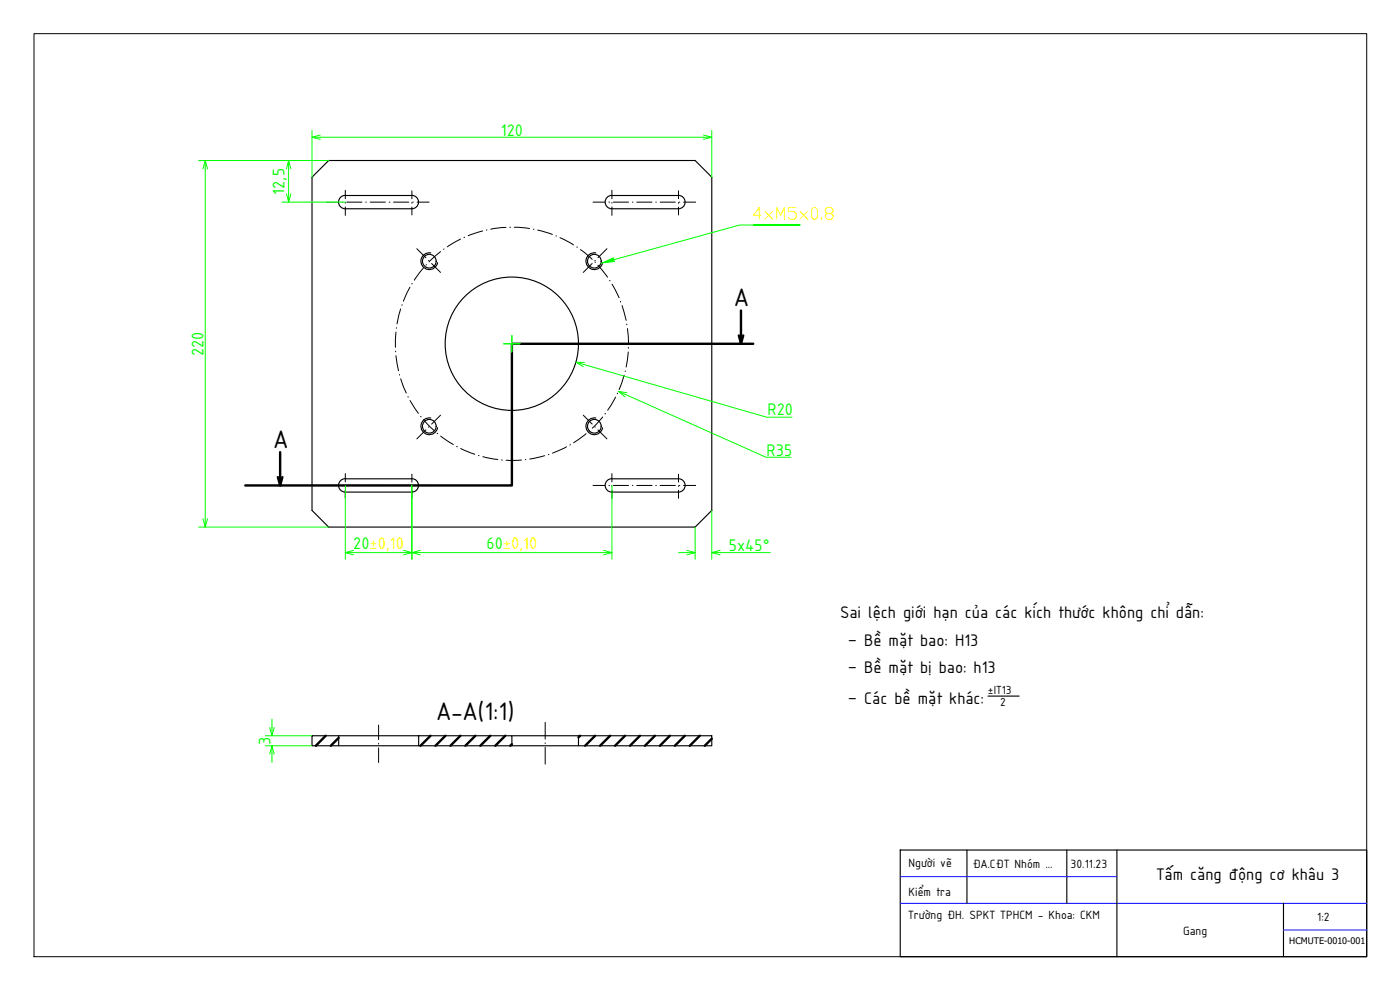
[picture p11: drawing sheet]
<svg xmlns="http://www.w3.org/2000/svg" width="420mm" height="297mm" viewBox="0 0 420 297" stroke-linecap="round" stroke-linejoin="round" font-family="sans-serif">
<!-- layer: NetDam -->
<g fill="none" stroke="#000" stroke-width=".34">
<path d="M93.6 53.2l5-5h110l5 5v99.9l-5 5h-110l-5-5zM103.6 58.6a2.01 2.01 0 0 0-2 2 2.01 2.01 0 0 0 2 2h20M103.6 58.7h20M123.6 58.6a2.01 2.01 0 0 1 2 2 2.01 2.01 0 0 1-2 2M183.6 58.6a2.01 2.01 0 0 0-2 2 2.01 2.01 0 0 0 2 2M183.6 58.7h20M203.6 58.6a2.01 2.01 0 0 1 2 2 2.01 2.01 0 0 1-2 2h-20M129.3 75.9a2.52 2.52 0 0 0-2.9 2 2.52 2.52 0 0 0 2 2.9 2.52 2.52 0 0 0 2.9-2M178.8 75.9a2.52 2.52 0 0 0-2.9 2 2.52 2.52 0 0 0 2 2.9 2.52 2.52 0 0 0 3-2M129.3 125.4a2.52 2.52 0 0 0-2.9 2.1 2.52 2.52 0 0 0 2 2.9 2.52 2.52 0 0 0 2.9-2.1M178.8 125.4a2.52 2.52 0 0 0-2.9 2.1 2.52 2.52 0 0 0 2 2.9 2.52 2.52 0 0 0 3-2.1M103.6 143.6a2.01 2.01 0 0 0-2 2 2.01 2.01 0 0 0 2 2h20"/>
<path d="M103.6 143.7h20M123.6 143.6a2.01 2.01 0 0 1 2 2 2.01 2.01 0 0 1-2 2M183.6 143.6a2.01 2.01 0 0 0-2 2 2.01 2.01 0 0 0 2 2M183.6 143.7h20M203.6 143.6a2.01 2.01 0 0 1 2 2 2.01 2.01 0 0 1-2 2h-20M296.5 208.9h9.4M93.6 220.8h8v3h-8zM101.6 223.8h24M101.6 220.8h24M125.6 220.8h28v3h-28zM153.6 223.8h20M153.6 220.8h20"/>
<path d="M173.6 220.8h40v3h-40zM270.2 255h140v32h-140zM290.2 255v16M320.2 255v16M335.2 255v32M385.2 271v16"/>
<circle cx="128.8" cy="78.4" r="2.05"/>
<circle cx="178.4" cy="78.4" r="2.05"/>
<circle cx="153.6" cy="103.1" r="20"/>
<circle cx="128.8" cy="127.9" r="2.05"/>
<circle cx="178.4" cy="127.9" r="2.05"/>
</g>
<!-- layer: NetMatCat -->
<g fill="none" stroke="#000" stroke-width=".72">
<path d="M226.1 103.2h-72.5v42.5h-80M97.7 220.8l-2.9 3M101.6 221.4l-2.3 2.4M129.2 220.8l-3 3M133.7 220.8l-3 3M138.2 220.8l-3 3M142.7 220.8l-3 3M147.2 220.8l-3.1 3M151.6 220.8l-3 3M153.6 223.3l-.5 .5M174.1 220.8l-.5 .4M178.6 220.8l-3 3"/>
<path d="M183.1 220.8l-3 3M187.6 220.8l-3 3M192.1 220.8l-3 3M196.6 220.8l-3.1 3M201 220.8l-3 3M205.5 220.8l-3 3M210 220.8l-3 3M213.6 221.6l-2.1 2.2"/>
</g>
<!-- layer: NetDam -->
<path d="M10.2 10.1h400v276.9h-400z" fill="none" stroke="#000" stroke-width=".3"/>
<!-- layer: Netmanh -->
<path d="M270.2 271h140M270.2 263h65M385.2 279h25" fill="none" stroke="#00f" stroke-width=".3"/>
<!-- layer: DuongTam -->
<g fill="none" stroke="#000" stroke-width=".3">
<path d="M103.6 57.1v2.5M123.6 57.3v2.3M183.6 57.1v2.5M203.6 57.3v2.3M98 60.6h3.6M102.7 60.6h.2M103.6 60.8v.1M103.6 62.1v2.5M104.1 60.6h4.5M109.8 60.6h.1M111.1 60.6h4.6M116.8 60.6h.2"/>
<path d="M118.1 60.6h4.6M123.6 60.8v.2M123.6 62.1v2.4M123.8 60.6h.2M125.1 74.6l2.7 2.7M125.2 60.6h3.6M128 79.4l-.2 .1M128.6 78.1l.1 .2M129.5 79.1l2.7 2.6M132.2 75.5l-3.4 3.1M133.3 74.7l-.2 .1M138.2 71.7l-4 2.4"/>
<path d="M139.4 71.2l-.2 .1M144.9 69.3l-4.4 1.4M146.1 69h-.1M151.8 68.2l-4.5 .6M153 68.2h.2M154.3 68.2l4.6 .4M160.1 68.8h.1M161.4 69l4.4 1.3M166.8 70.8h.2M168.1 71.3l4 2.2M173.1 74.1l.2 .1M174.2 74.9l3.5 2.9"/>
<path d="M177.7 79.1l-2.7 2.6M178 60.6h3.6M178.6 78.6l.1 .1M178.6 78.1l-.1 .2M179.5 79.6l2.8 3.6M182.2 74.6l-2.7 2.7M182.8 60.6h.1M183.6 60.8v.1M183.6 62.1v2.5M184.1 60.6h4.5M189.8 60.6h.1M191.1 60.6h4.6"/>
<path d="M196.8 60.6h.2M198.1 60.6h4.6M203.6 60.8v.2M203.6 62.1v2.4M203.8 60.6h.2M205.1 60.6h3.7M118.8 99.6l-.1 4.6M119 98.3v.2M120.2 92.7l-1 4.5M120.7 91.4l-.1 .2M123 86.2l-1.9 4.2M123.7 85l-.1 .2"/>
<path d="M127.1 80.4l-2.8 3.7M183 84.1l.1 .2M183.7 85.2l2.1 4.2M186.2 90.4l.1 .2M186.7 91.7l1.2 4.4M188.1 97.2v.2M188.3 98.6l.3 4.6M118.7 105.4v.2M118.8 106.7l.8 4.5M119.9 112.4v.2M120.3 113.7l1.6 4.2M122.4 119l.1 .2"/>
<path d="M184.7 119.2l-2.3 3.9M185.3 118v.1M187.3 112.6l-1.5 4.3M187.7 111.3l-.1 .1M188.6 105.6l-.7 4.5M188.6 104.3v.2M123.1 120.2l2.5 3.8M126.2 124.9l.2 .2M127.1 126l3.2 3.2M127.8 129l-2.7 2.7M128.7 128l-.1 .2M131.2 130l.2 .1"/>
<path d="M132.2 124.6l-2.7 2.6M132.2 130.8l3.9 2.6M137 134l.2 .1M138.3 134.6l4.2 1.7M143.6 136.7h.2M144.9 137l4.5 .9M150.5 138h.2M156.5 138l-4.6 .1M157.6 137.9h.2M163.4 136.7l-4.4 1M164.7 136.3l-.2 .1M170 134.1l-4.2 1.9"/>
<path d="M171.2 133.4l-.2 .1M175 124.6l2.7 2.6M175.9 130.1l-3.7 2.7M176.9 129.3l-.1 .1M178.5 128l.1 .2M179.5 129l2.7 2.7M180.9 125.1l-3.1 3.4M181.7 124l-.1 .2M98 145.7h3.6M102.7 145.7h.2M103.6 142.1v2.5M103.6 145.7v.3"/>
<path d="M103.6 147.1v2.5M104.1 145.7h4.5M109.8 145.7h.1M111.1 145.7h4.6M116.8 145.7h.2M118.1 145.7h4.6M123.6 142.3v2.3M123.6 145.8v.2M123.6 147.1v2.4M123.8 145.7h.2M125.2 145.7h3.6M178 145.7h3.6"/>
<path d="M182.8 145.7h.1M183.6 142.1v2.5M183.6 145.7v.3M183.6 147.1v2.5M184.1 145.7h4.5M189.8 145.7h.1M191.1 145.7h4.6M196.8 145.7h.2M198.1 145.7h4.6M203.6 142.3v2.3M203.6 145.8v.2M203.6 147.1v2.4"/>
<path d="M203.8 145.7h.2M205.1 145.7h3.7M113.6 217.5v4.4M163.6 216.7v5.1M113.6 223v.3M113.6 224.4v4.4M163.6 222.9v.2M163.6 224.2v5.1"/>
</g>
<!-- layer: 0 -->
<path d="M222.4 93.2v10M221.7 100.7l.7 2.5 .7-2.5M84.1 135.7v10M83.4 143.2l.7 2.5 .7-2.5" fill="none" stroke="#000" stroke-width=".72"/>
<!-- layer: AM_5 -->
<g fill="none" stroke="#0f0" stroke-width=".3">
<path d="M93.6 39.1v14.1M213.6 39.1v14.1M59.6 48.2h39M61.6 50.7v104.9M86.6 50.7v7.5M96.1 41.2h115M84.6 60.6h19M226.1 67.5h14h-18.1l-37.8 10.4M151.1 103.2h5M153.6 100.7v4.9M175.3 109.4l54.7 15.8h7.7M187.9 118.4l42 18.8h7.5"/>
<path d="M59.6 158.1h39M103.6 145.7v22.1M123.6 145.7v22.1M183.6 145.7v22.1M208.6 158.1v9.7M213.6 153.1v14.7M106.1 165.8h15M126.1 165.8h55M203.6 165.8h2.5M216.1 165.8h15.1M81.6 215.8v2.5M79.6 220.8h14"/>
<path d="M79.6 223.8h14M81.6 226.3v2.5"/>
</g>
<!-- layer: 0 -->
<g fill="none" stroke="#0f0" stroke-width=".3">
<path d="M60.9 50.7l.7-2.5 .7 2.5M61.6 48.2v2.5M86 50.7l.6-2.5 .7 2.5M86 58.2l.6 2.4 .7-2.4M86.6 48.2v2.5M86.6 58.2v2.4M93.6 41.2h2.5M96.1 40.5l-2.5 .7 2.5 .6M211.1 40.5l2.5 .7-2.5 .6M211.1 41.2h2.5M172.8 108.7l2.5 .7M175.4 108.7h-2.6l2.2 1.3"/>
<path d="M185.6 117.4l2.3 1M188.1 117.8l-2.5-.4 2 1.7M60.9 155.6l.7 2.5 .7-2.5M61.6 155.6v2.5M103.6 165.8h2.5M106.1 165.1l-2.5 .7 2.5 .7M121.1 165.1l2.5 .7-2.5 .7M121.1 165.8h5M126.1 165.1l-2.5 .7 2.5 .7M181.1 165.1l2.5 .7-2.5 .7M181.1 165.8h2.5M206.1 165.1l2.5 .7-2.5 .7"/>
<path d="M206.1 165.8h2.5M213.6 165.8h2.5M216.1 165.1l-2.5 .7 2.5 .7M80.9 218.3l.7 2.5 .7-2.5M81.6 218.3v2.5M80.9 226.3l.7-2.5 .7 2.5M81.6 223.8v2.5"/>
</g>
<!-- layer: AM_5 -->
<path d="M180.8 78.9l3.3-1.5 .3 1.1z" fill="#0f0" stroke="#0f0" stroke-width=".3"/>
<path d="M228.4 64.6h-2.3l1.7-2.3v3.5M229.6 63.4l2.3 2.4M231.9 63.4l-2.3 2.4M233.1 65.8v-3.5l1.2 2.3 1.1-2.3v3.5M238.9 62.3h-2.3v1.1h1.7l.6 .6v1.2l-.6 .6h-1.1l-.6-.6M240.1 63.4l2.3 2.4M242.4 63.4l-2.3 2.4M243.6 62.9l.6-.6h.6l.5 .6v2.3l-.5 .6h-.6l-.6-.6zM246.5 65.2v.6M248.2 64l-.5-.6v-.5l.5-.6h1.2l.6 .6v.5l-.6 .6h-1.2l-.5 .6v.6l.5 .6h1.2l.6-.6v-.6l-.6-.6" fill="none" stroke="#ff0" stroke-width=".3"/>
<g font-size="8.2">
<text x="220.5" y="91.9" transform="rotate(1 220.5 91.9)">A</text>
<text x="82.2" y="134.4" transform="rotate(1 82.2 134.4)">A</text>
<text x="131.1" y="216.1">A-A(1:1)</text>
</g>
<g font-size="5.4" fill="#0f0">
<text x="150.3" y="40.7">120</text>
<text x="85.4" y="58.4" transform="rotate(-90 85.4 58.4)">12,5</text>
<text x="61.1" y="106.8" transform="rotate(-90 61.1 106.8)">220</text>
<text x="230.3" y="124.7">R20</text>
<text x="230" y="136.7">R35</text>
<text x="106" y="164.6">20±0,10</text>
<text x="146" y="164.6">60±0,10</text>
<text x="218.8" y="165.3">5x45°</text>
<text x="81.2" y="223.5" transform="rotate(-90 81.2 223.5)">3</text>
</g>
<g font-size="5.4">
<text x="252.1" y="185.5">Sai lệch giới hạn của các kích thước không chỉ dẫn:</text>
<text x="254.4" y="194">– Bề mặt bao: H13</text>
<text x="254.4" y="202">– Bề mặt bị bao: h13</text>
<text x="254.4" y="211.3">– Các bề mặt khác:</text>
<text x="347" y="264.1">Tấm căng động cơ khâu 3</text>
</g>
<g font-size="3.9">
<text x="272.7" y="260.1">Người vẽ</text>
<text x="292" y="260.3">ĐA.CĐT Nhóm ...</text>
<text x="321.3" y="260.3">30.11.23</text>
<text x="272.7" y="268.7">Kiểm tra</text>
<text x="272.5" y="275.8">Trường ĐH. SPKT TPHCM - Khoa: CKM</text>
<text x="355" y="280.6">Gang</text>
<text x="395.3" y="276.3">1:2</text>
</g>
<g font-size="3.8">
<text x="296.5" y="208.4">±IT13</text>
<text x="300.2" y="211.7">2</text>
</g>
<text font-size="2.7" x="386.9" y="283.1">HCMUTE-0010-001</text>
</svg>
